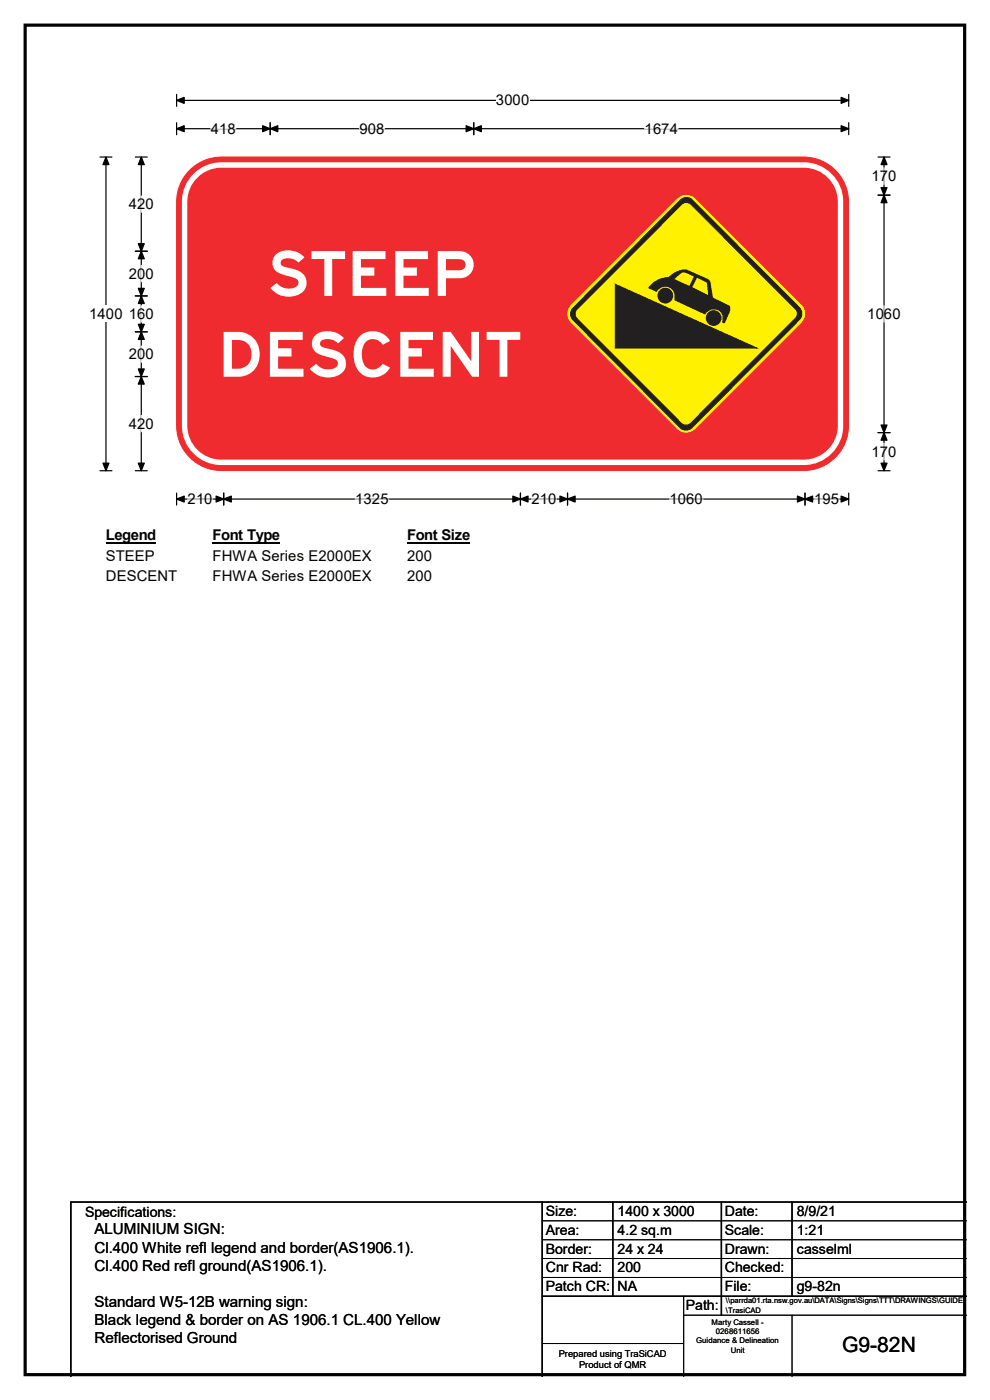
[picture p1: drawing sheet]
<svg xmlns="http://www.w3.org/2000/svg" width="210mm" height="297mm" viewBox="0 0 210 297" stroke-linecap="round" stroke-linejoin="round" font-family="sans-serif">
<path d="M5.3 5.3h199.3v286.3h-199.3z" fill="none" stroke="#000" stroke-width=".68"/>
<path d="M37.5 21.3h142.5M37.5 20v2.6M180 20v2.6" fill="none" stroke="#000" stroke-width=".25"/>
<path d="M37.5 21.3l1.6-.6v1.2zM178.4 20.7l1.6 .6-1.6 .6z" fill="#000" stroke="#000" stroke-width=".25"/>
<path d="M105.2 19.5h7.1v3.5h-7.1z" fill="#fff"/>
<g fill="none" stroke="#000" stroke-width=".25">
<path d="M21.2 33.3h2.5M22.5 33.3v66.6M37.5 27.3h142.5M37.5 26v2.6M57.3 26v2.6M100.5 26v2.6M180 26v2.6M21.2 99.9h2.5M37.5 104.6v2.5M37.5 105.9h142.5M47.5 104.6v2.5M110.4 104.6v2.5"/>
<path d="M120.4 104.6v2.5M170.8 104.6v2.5M180 104.6v2.5"/>
</g>
<g fill="#000" stroke="#000" stroke-width=".25">
<path d="M22.5 33.3l.6 1.6h-1.3zM37.5 27.3l1.6-.6v1.2zM57.3 27.3l1.6-.6v1.2zM55.7 26.7l1.6 .6-1.6 .6zM98.9 26.7l1.6 .6-1.6 .6zM100.5 27.3l1.6-.6v1.2zM178.4 26.7l1.6 .6-1.6 .6zM21.8 98.3h1.3l-.6 1.6zM37.5 105.9l1.6-.7v1.3zM47.5 105.9l1.6-.7v1.3zM45.8 105.2l1.7 .7-1.7 .6zM108.8 105.2l1.6 .7-1.6 .6z"/>
<path d="M110.4 105.9l1.6-.7v1.3zM118.8 105.2l1.6 .7-1.6 .6zM120.4 105.9l1.6-.7v1.3zM169.2 105.2l1.6 .7-1.6 .6zM170.8 105.9l1.6-.7v1.3zM178.4 105.2l1.6 .7-1.6 .6z"/>
</g>
<path d="M44.7 27.3h5.3M76.2 27.3h5.4M136.7 27.3h7.1M39.8 105.9h5.3M75.4 105.9h7.1M112.7 105.9h5.4M142 105.9h7.1M172.7 105.9h5.4" fill="none" stroke="#fff" stroke-width=".25"/>
<path d="M18.9 64.8h7.1v3.5h-7.1z" fill="#fff"/>
<path d="M28.7 33.3h2.5M30 33.3v66.6M186.3 33.3h2.5M187.5 33.3v66.6M28.7 53.3h2.5M186.3 41.4h2.5M28.7 62.8h2.5M28.7 70.4h2.5M28.7 79.9h2.5M28.7 99.9h2.5M186.3 99.9h2.5M186.3 91.8h2.5" fill="none" stroke="#000" stroke-width=".25"/>
<g fill="#000" stroke="#000" stroke-width=".25">
<path d="M30 33.3l.6 1.6h-1.3zM187.5 33.3l.7 1.6h-1.3zM30 53.3l.6 1.6h-1.3zM187.5 41.4l.7 1.6h-1.3zM30 62.8l.6 1.6h-1.3zM30 70.4l.6 1.6h-1.3zM30 79.9l.6 1.6h-1.3zM187.5 91.8l.7 1.6h-1.3z"/>
<path d="M29.3 51.7h1.3l-.6 1.6z" fill-rule="evenodd"/>
<path d="M186.9 39.8h1.3l-.7 1.6z" fill-rule="evenodd"/>
<path d="M29.3 61.2h1.3l-.6 1.6z" fill-rule="evenodd"/>
<path d="M29.3 68.8h1.3l-.6 1.6z" fill-rule="evenodd"/>
<path d="M29.3 78.3h1.3l-.6 1.6z" fill-rule="evenodd"/>
<path d="M29.3 98.3h1.3l-.6 1.6z" fill-rule="evenodd"/>
<path d="M186.9 90.2h1.3l-.7 1.6z" fill-rule="evenodd"/>
<path d="M186.9 98.3h1.3l-.7 1.6z" fill-rule="evenodd"/>
</g>
<path d="M187.5 35.6v3.5M30 41.6v3.4M30 56.3v3.5M30 64.9v3.4M30 73.4v3.5M187.5 64.9v3.4M30 88.1v3.5M187.5 94.1v3.5" fill="none" stroke="#fff" stroke-width=".25"/>
<path d="M22.5 111.9h10.6v3.4h-10.6z" fill="#fff"/>
<path d="M22.5 115.1h10.6" fill="none" stroke="#000" stroke-width=".3"/>
<path d="M45.1 111.9h14.3v3.4h-14.3z" fill="#fff"/>
<path d="M45.1 115.1h14.3" fill="none" stroke="#000" stroke-width=".3"/>
<path d="M86.4 111.9h13.3v3.4h-13.3z" fill="#fff"/>
<path d="M86.4 115.1h13.3" fill="none" stroke="#000" stroke-width=".3"/>
<g fill="#fff">
<path d="M22.5 116.1h10.4v3.5h-10.4z"/>
<path d="M45.1 116.1h33.8v3.5h-33.8z"/>
<path d="M86.4 116.1h5.3v3.5h-5.3z"/>
<path d="M22.5 120.4h15.1v3.5h-15.1z"/>
<path d="M45.1 120.4h33.8v3.5h-33.8z"/>
<path d="M86.4 120.4h5.3v3.5h-5.3z"/>
</g>
<path d="M40.7 35.7a9.5 9.5 0 0 1 6.3-2.4h123.5a9.5 9.5 0 0 1 9.5 9.5v47.5a9.5 9.5 0 0 1-9.5 9.5h-123.5a9.5 9.5 0 0 1-9.5-9.5v-47.5a9.5 9.5 0 0 1 3.2-7.1z" fill-rule="evenodd" fill="#ef2b2f" stroke="#ef2b2f" stroke-width=".21"/>
<path d="M41.4 37.3a7.8 7.8 0 0 1 5.5-2.3h123.6a7.8 7.8 0 0 1 7.8 7.8v47.5a7.8 7.8 0 0 1-7.8 7.8h-123.6a7.8 7.8 0 0 1-7.7-7.8v-47.5a7.8 7.8 0 0 1 2.2-5.5z" fill="none" stroke="#fff" stroke-width="1.1"/>
<path d="M143.8 42.2a2.6 2.6 0 0 1 3.6 0l22.5 22.5a2.59 2.59 0 0 1 0 3.7l-22.5 22.5a2.59 2.59 0 0 1-3.7 0l-22.5-22.5a2.6 2.6 0 0 1 0-3.6z" fill-rule="evenodd" fill="#fff100" stroke="#fff100" stroke-width=".21"/>
<path d="M144.3 42.4a1.77 1.77 0 0 1 2.6 0l22.7 22.9a1.81 1.81 0 0 1 0 2.5l-22.8 22.9a1.78 1.78 0 0 1-2.5 0l-22.8-22.8a1.81 1.81 0 0 1 0-2.6z" fill-rule="evenodd" fill="#221f20" stroke="#221f20" stroke-width=".21"/>
<path d="M144.6 43.3a1.36 1.36 0 0 1 2 0l22.2 22.3a1.37 1.37 0 0 1 0 1.9l-22.3 22.3a1.36 1.36 0 0 1-1.9 0l-22.2-22.2a1.37 1.37 0 0 1 0-2z" fill-rule="evenodd" fill="#fff100" stroke="#221f20" stroke-width=".21"/>
<path d="M130.5 60.3l30.1 13.5h-30.1z" fill="#221f20" stroke="#221f20" stroke-width=".21"/>
<path d="M137.9 60.6a5.6 5.6 0 0 1 4-1.9 4.8 4.8 0 0 1 3.7-1.5l4.7 2 .5 .8 .4 3.1 3.5 1.7a1.46 1.46 0 0 1 .1 1.5l-1.1 2.4-.5-.3a1.98 1.98 0 0 0-1-2.6 1.98 1.98 0 0 0-2.6 .9l-6.6-3a2.06 2.06 0 0 0-1-2.7 2.06 2.06 0 0 0-2.7 .9l-1.9-.8zM139.5 62.7a1.68 1.68 0 0 1 3.3 0 1.68 1.68 0 0 1-3.3 0zM149.7 67.5a1.7 1.7 0 0 1 3.4 0 1.7 1.7 0 0 1-3.4 0zM143 59.2l3.2 1.5 1-2.1-2.2-.8-.5 .2zM147.9 58.9l2 1 .3 2.7-3.3-1.7z" fill-rule="evenodd" fill="#221f20"/>
<path d="M115 255v37M130 255v20M153 255v24M168 255v20M205 255h-190v37M115 275h90" fill="none" stroke="#000" stroke-width=".3"/>
<path d="M115 259h90M115 263h90M115 267h90M115 271h90M145 279h60M145 275v17M168 279v13M115 285h30" fill="none" stroke="#000" stroke-width=".21"/>
<g font-size="13.2" fill="#fff">
<text x="56.7" y="62.8">STEEP</text>
<text x="46.2" y="79.9">DESCENT</text>
</g>
<text font-size="4.5" x="178.6" y="286.9">G9-82N</text>
<g font-size="3.2">
<text x="20" y="261.9">ALUMINIUM SIGN:</text>
<text x="20" y="265.7">Cl.400 White refl legend and border(AS1906.1).</text>
<text x="20" y="269.6">Cl.400 Red refl ground(AS1906.1).</text>
<text x="20" y="277.3">Standard W5-12B warning sign:</text>
<text x="20" y="281.1">Black legend &amp; border on AS 1906.1 CL.400 Yellow</text>
<text x="20" y="285">Reflectorised Ground</text>
</g>
<g font-size="3.1">
<text x="105.2" y="22.4">3000</text>
<text x="44.7" y="28.4">418</text>
<text x="76.2" y="28.4">908</text>
<text x="136.7" y="28.4">1674</text>
<text x="184.9" y="38.4">170</text>
<text x="27.3" y="44.4">420</text>
<text x="27.3" y="59.1">200</text>
<text x="18.9" y="67.6">1400</text>
<text x="27.3" y="67.7">160</text>
<text x="184" y="67.7">1060</text>
<text x="27.3" y="76.2">200</text>
<text x="27.3" y="91">420</text>
<text x="184.9" y="96.9">170</text>
<text x="39.8" y="106.9">210</text>
<text x="75.4" y="106.9">1325</text>
<text x="112.7" y="106.9">210</text>
<text x="142" y="106.9">1060</text>
<text x="172.7" y="106.9">195</text>
<text x="22.5" y="114.6">Legend</text>
<text x="22.5" y="119">STEEP</text>
<text x="45.1" y="114.6">Font Type</text>
<text x="45.1" y="119">FHWA Series E2000EX</text>
<text x="86.4" y="114.6">Font Size</text>
<text x="86.4" y="119">200</text>
<text x="22.5" y="123.2">DESCENT</text>
<text x="45.1" y="123.2">FHWA Series E2000EX</text>
<text x="86.4" y="123.2">200</text>
</g>
<g font-size="3">
<text x="115.8" y="258">Size:</text>
<text x="131" y="258">1400 x 3000</text>
<text x="153.8" y="258">Date:</text>
<text x="169" y="258">8/9/21</text>
<text x="18" y="258.2">Specifications:</text>
<text x="115.8" y="262">Area:</text>
<text x="131" y="262">4.2 sq.m</text>
<text x="153.8" y="262">Scale:</text>
<text x="169" y="262">1:21</text>
<text x="115.8" y="266">Border:</text>
<text x="115.8" y="270">Cnr Rad:</text>
<text x="131" y="266">24 x 24</text>
<text x="131" y="270">200</text>
<text x="153.8" y="266">Drawn:</text>
<text x="153.8" y="270">Checked:</text>
<text x="169" y="266">casselml</text>
<text x="115.8" y="274">Patch CR:</text>
<text x="131" y="274">NA</text>
<text x="153.8" y="274">File:</text>
<text x="169" y="274">g9-82n</text>
<text x="145.5" y="278">Path:</text>
</g>
<g font-size="2">
<text x="118.5" y="287.8">Prepared using TraSiCAD</text>
<text x="122.9" y="290.2">Product of QMR</text>
</g>
<g font-size="1.7">
<text x="151" y="281">Marty Cassell -</text>
<text x="147.7" y="285">Guidance &amp; Delineation</text>
<text x="151.8" y="283">0268611656</text>
<text x="155" y="287">Unit</text>
</g>
<g font-size="1.6">
<text x="154" y="276.5">\\parrda01.rta.nsw.gov.au\DATA\Signs\Signs\TTT\DRAWINGS\GUIDE</text>
<text x="154" y="278.5">\TrasiCAD</text>
</g>
</svg>
